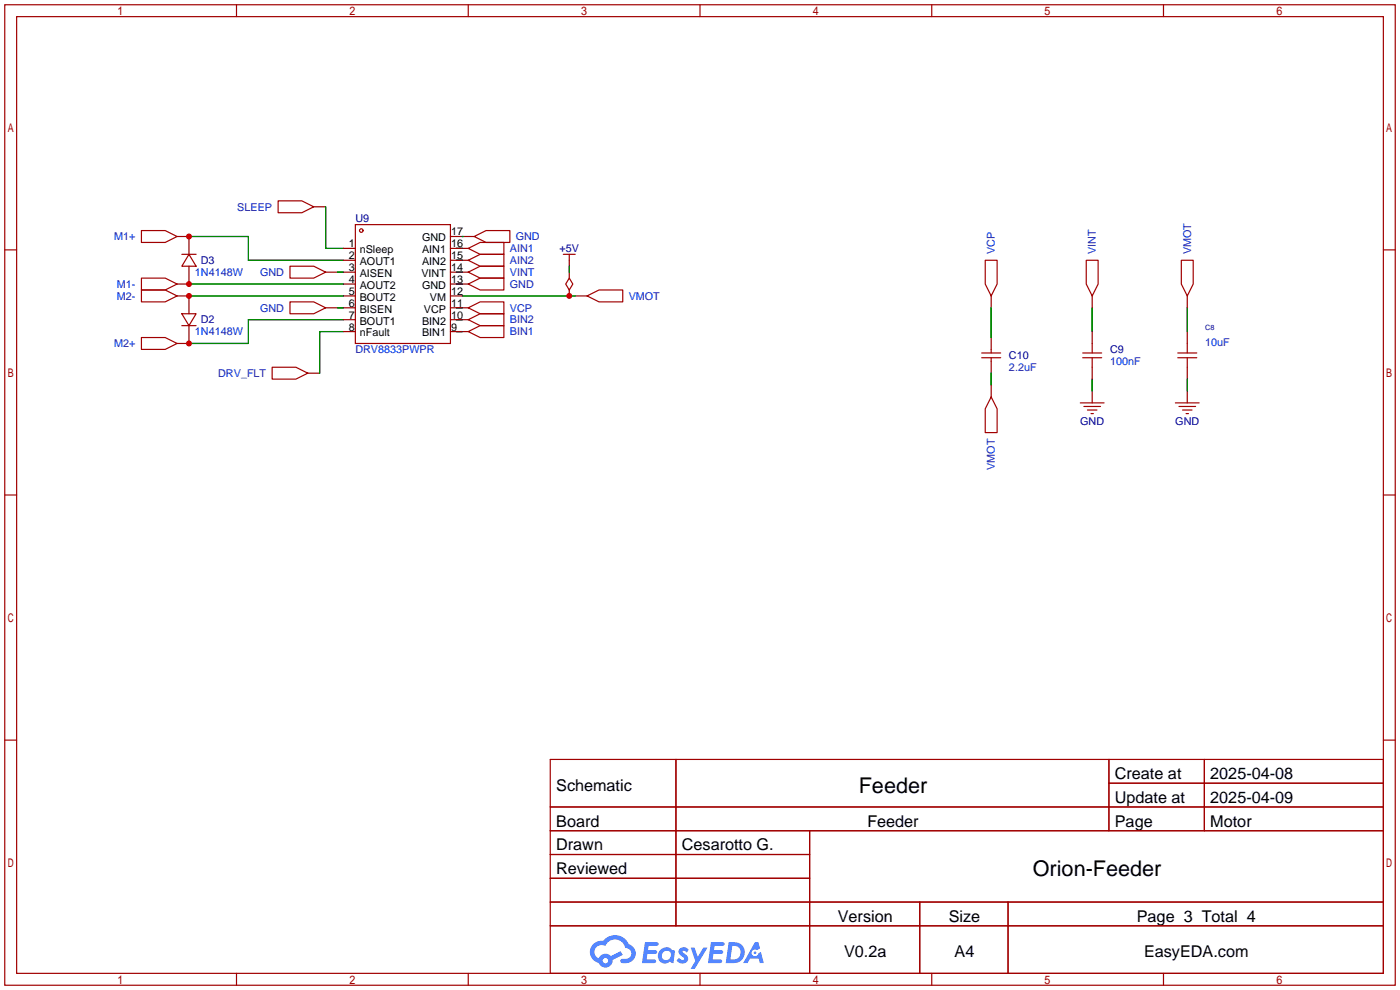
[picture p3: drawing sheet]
<svg xmlns="http://www.w3.org/2000/svg" width="299mm" height="212mm" viewBox="0 0 299 212" stroke-linecap="round" stroke-linejoin="round" font-family="sans-serif">
<g fill="none" stroke="#a10000" stroke-width=".25">
<path d="M1 1h297.2v209.6h-297.2zM3.6 3.6h292.1v204.4h-292.1zM50.5 1v2.6M100.1 1v2.6M149.6 1v2.6M199.1 1v2.6M248.7 1v2.6M1 53.4h2.6M295.7 53.4h2.5M1 105.8h2.6M295.7 105.8h2.5M1 158.2h2.6"/>
<path d="M295.7 158.2h2.5M117.6 162.3h178.1v45.7h-178.1zM117.6 172.5h178.1M117.6 177.5h178.1M144.5 162.3v35.6M173 177.5v30.5M237 162.3v15.2M237 167.4h58.7M257.4 162.3v15.2M117.6 182.6h55.4M117.6 192.8h178.1M117.6 187.7h55.4"/>
<path d="M117.6 197.9h178.1M196.6 192.8v15.2M215.4 192.8v15.2M50.5 208v2.6M100.1 208v2.6M149.6 208v2.6M199.1 208v2.6M248.7 208v2.6"/>
</g>
<g fill="#5487ff">
<path d="M145.3 202.7a1.3 1.3 0 0 1 1.9 .3l-.4 .6a.54 .54 0 0 0-.9-.2l.1 .2a1.34 1.34 0 0 1 .9 1.8 1.47 1.47 0 0 1-2.3-.1l.5-.6 .8 .5a.31 .31 0 0 0 .4-.3 .31 .31 0 0 0-.3-.4 1.12 1.12 0 0 1-.7-1.8z"/>
<path d="M147.6 202.5h.9l.6 2 1.2-2h.9l-2.7 4.6h-.9l1-1.7z"/>
<path d="M137.8 201.4h1.7a1.31 1.31 0 0 1 1.2 .2 .4 .4 0 0 1-.3 .5l-1.8 .1-.1 .9h1.6a.4 .4 0 0 1 .4 .4 .4 .4 0 0 1-.5 .4h-1.6l-.2 1.2h1.4a.46 .46 0 0 1 .5 0 .46 .46 0 0 1 .1 .5l-.4 .2h-2.6z"/>
<path d="M151.9 201.4h1.7a1.32 1.32 0 0 1 1.2 .2 .39 .39 0 0 1-.3 .5l-1.8 .1-.1 .9h1.6a.4 .4 0 0 1 .4 .4 .4 .4 0 0 1-.4 .4h-1.7l-.2 1.2h1.4a.46 .46 0 0 1 .5 0 .46 .46 0 0 1 .1 .5l-.4 .2h-2.6z"/>
<path d="M161.3 201.4h.8l.3 1.3-.6 .4a.75 .75 0 0 0-1.1 .3 .75 .75 0 0 0 .5 1 .75 .75 0 0 0 .9-.7l.5-.2 .6 2.3h-.8l-.3-.9h-1.8l-.5 .9h-1z"/>
<path d="M155.7 201.4l-.6 4.4h1.5a2.27 2.27 0 0 0 2.6-2.2 2.27 2.27 0 0 0-2.7-2.2zM156.5 202.1a1.5 1.5 0 0 1 1.8 1.6 1.5 1.5 0 0 1-1.9 1.4h-.3z"/>
<path d="M141.2 203a1.6 1.6 0 0 0-.3 2.3 1.6 1.6 0 0 0 2.3 .2l.7 .3 .3-2.4-.1-.3-.5-.1a1.58 1.58 0 0 0-2.4 0zM141.8 203.5a.98 .98 0 0 1 1.6 .4 .98 .98 0 0 1-1.1 1.3 .94 .94 0 0 1-.9-.7 .94 .94 0 0 1 .4-1z"/>
<path d="M126.8 201.8a2.37 2.37 0 0 0 1.1 4 1.54 1.54 0 0 0 1.8 1 1.54 1.54 0 0 0 1.2-1.6l2.2-1.1-.5-.8-2 1a1.57 1.57 0 0 0-2.7 .5 1.5 1.5 0 0 1-.7-2.1 1.5 1.5 0 0 1 2.2-.5 2.23 2.23 0 0 1 2.3-1.4 2.23 2.23 0 0 1 2 1.8 1.16 1.16 0 0 1 1.2 1.1 1.16 1.16 0 0 1-1.1 1.2h-.7a.47 .47 0 0 0-.5 .4 .47 .47 0 0 0 .4 .5 2.17 2.17 0 0 0 2.5-.9 2.17 2.17 0 0 0-.3-2.7l-.8-.4a3.2 3.2 0 0 0-5.5-.7l-1.1 .1zM128.8 205.3a.6 .6 0 0 1 1.2 0 .6 .6 0 0 1-1.2 0z"/>
<circle cx="161.4" cy="203.6" r=".28"/>
</g>
<g fill="none" stroke="#a10000" stroke-width=".25">
<path d="M30.2 49.3h5.1l2.5 1.2-2.5 1.3h-5.1zM30.2 59.4h5.1l2.5 1.3-2.5 1.3h-5.1zM38.9 54.4h3M40.4 54.4l1.5 2.5h-3zM59.4 42.9h5.1l2.6 1.3-2.6 1.3h-5.1zM62 56.9h5.1l2.5 1.3-2.5 1.2h-5.1zM75.9 48h20.4v25.4h-20.4zM100.1 53.1l2.5-1.3h5.1v2.6h-5.1zM100.1 55.6l2.5-1.2h5.1v2.5h-5.1zM100.1 58.2l2.5-1.3h5.1v2.5h-5.1zM101.3 50.5l2.6-1.2h5.1v2.5h-5.1zM120.4 54.4h2.5"/>
<path d="M121.7 59.4l.7 1.3-.7 1.3-.8-1.3zM121.7 54.4v1.2M210.6 55.6h2.5v5.1l-1.3 2.5-1.2-2.5zM232.2 55.6h2.5v5.1l-1.3 2.5-1.2-2.5zM252.5 55.6h2.5v5.1l-1.3 2.5-1.2-2.5zM30.2 62h5.1l2.5 1.2-2.5 1.3h-5.1zM30.2 72.1h5.1l2.5 1.3-2.5 1.3h-5.1zM38.9 67.1h3l-1.5 2.5zM38.9 69.6h3M58.2 78.5h5l2.6 1.3-2.6 1.2h-5zM62 64.5h5.1l2.5 1.3-2.5 1.3h-5.1zM100.1 70.9l2.5-1.3h5.1v2.5h-5.1z"/>
<path d="M100.1 68.3l2.5-1.2h5.1v2.5h-5.1zM100.1 65.8l2.5-1.3h5.1v2.6h-5.1zM100.1 60.7l2.5-1.3h5.1v2.6h-5.1zM125.5 63.2l2.5-1.2h5.1v2.5h-5.1zM209.8 76.5h4.1M209.8 75.4h4.1M211.8 74.7v.7M211.8 76.5v.7M231.4 76.5h4.1M231.4 75.4h4.1M233.4 73.4v2M233.4 76.5v2"/>
<path d="M251.7 76.5h4.1M251.7 75.4h4.1M253.7 73.4v2M253.7 76.5v2M211.8 84.8l1.3 2.6v5.1h-2.5v-5.1zM230.9 86.1h5.1M231.6 86.9h3.6M232.4 87.6h2M233.2 88.4h.5M251.2 86.1h5.1M252 86.9h3.5M252.7 87.6h2.1"/>
<path d="M253.5 88.4h.5"/>
<circle cx="77.2" cy="49.3" r=".38"/>
</g>
<g fill="none" stroke="#870000" stroke-width=".25">
<path d="M37.8 50.5h2.6v3.9M40.4 56.9v3.8h-2.6M67.1 44.2h2.5M69.6 58.2h2.5M73.4 58.2h2.5M73.4 53.1h2.5M73.4 55.6h2.5M96.3 58.2h3.8M96.3 50.5h5M96.3 53.1h3.8M96.3 55.6h3.8M121.7 55.6v1.3"/>
<path d="M121.7 58.2v1.2M37.8 63.2h2.6v3.9M40.4 69.6v3.8h-2.6M65.8 79.8h2.5M69.6 65.8h2.5M73.4 65.8h2.5M73.4 60.7h2.5M73.4 63.2h2.5M73.4 70.9h2.5M73.4 68.3h2.5M96.3 65.8h3.8M96.3 60.7h3.8"/>
<path d="M96.3 63.2h2.5M96.3 70.9h3.8M96.3 68.3h3.8M121.7 62v1.2M122.9 63.2h2.6M211.8 63.2v2.6M211.8 72.1v2.6M211.8 77.2v2.6M233.4 63.2v2.6M233.4 70.9v2.5M233.4 78.5v2.5M253.7 63.2v2.6"/>
<path d="M253.7 70.9v2.5M253.7 78.5v2.5M211.8 82.3v2.5M233.4 83.6v2.5M253.7 83.6v2.5"/>
</g>
<g fill="none" stroke="#008700" stroke-width=".25">
<path d="M40.4 50.5h12.7v5.1h20.3M69.6 44.2v8.9h3.8M72.1 58.2h1.3M97.5 58.2h1.3M97.5 55.6h1.3M97.5 53.1h1.3M98.8 50.5h.1M121.7 56.9v1.3M40.4 63.2h33M40.4 60.7h33M72.1 65.8h1.3M73.4 68.3h-20.3v5.1h-12.7"/>
<path d="M73.4 70.9h-5.1v8.9M97.5 65.8h1.3M97.5 68.3h1.3M97.5 60.7h1.3M97.5 70.9h1.3M98.8 63.2h24.1M211.8 65.8v6.3M211.8 79.8v2.5M233.4 65.8v5.1M253.7 65.8v5.1M233.4 81v2.6M253.7 81v2.6"/>
</g>
<g fill="#c00">
<circle cx="40.4" cy="63.2" r=".63"/>
<circle cx="40.4" cy="73.4" r=".63"/>
<circle cx="40.4" cy="60.7" r=".63"/>
<circle cx="40.4" cy="50.5" r=".63"/>
<circle cx="121.7" cy="63.2" r=".63"/>
</g>
<g font-size="4.6">
<text x="183.5" y="169.4">Feeder</text>
<text x="220.7" y="187.2">Orion-Feeder</text>
</g>
<g font-size="3.5">
<text x="238.3" y="166.5">Create at</text>
<text x="258.7" y="166.5">2025-04-08</text>
<text x="118.9" y="169.1">Schematic</text>
<text x="238.3" y="171.6">Update at</text>
<text x="258.7" y="171.6">2025-04-09</text>
<text x="118.9" y="176.7">Board</text>
<text x="185.4" y="176.7">Feeder</text>
<text x="238.3" y="176.7">Page</text>
<text x="258.7" y="176.7">Motor</text>
<text x="118.9" y="181.8">Drawn</text>
<text x="145.7" y="181.8">Cesarotto G.</text>
<text x="118.9" y="186.8">Reviewed</text>
<text x="179.1" y="197">Version</text>
<text x="202.8" y="197">Size</text>
<text x="243" y="197">Page 3 Total 4</text>
<text x="180.4" y="204.6">V0.2a</text>
<text x="204" y="204.6">A4</text>
<text x="244.5" y="204.6">EasyEDA.com</text>
</g>
<g font-size="2.3" fill="#00f">
<text x="50.7" y="45">SLEEP</text>
<text x="24.4" y="51.4">M1+</text>
<text x="109" y="53.9">AIN1</text>
<text x="110.2" y="51.4">GND</text>
<text x="41.7" y="59">1N4148W</text>
<text x="55.6" y="59">GND</text>
<text x="109" y="56.4">AIN2</text>
<text x="109" y="59">VINT</text>
<text x="212.6" y="54.4" transform="rotate(-90 212.6 54.4)">VCP</text>
<text x="234.2" y="54.4" transform="rotate(-90 234.2 54.4)">VINT</text>
<text x="254.6" y="54.4" transform="rotate(-90 254.6 54.4)">VMOT</text>
<text x="25" y="61.5">M1-</text>
<text x="25" y="64.1">M2-</text>
<text x="109" y="61.5">GND</text>
<text x="134.4" y="64.1">VMOT</text>
<text x="41.7" y="71.7">1N4148W</text>
<text x="55.6" y="66.6">GND</text>
<text x="109" y="71.7">BIN1</text>
<text x="109" y="69.1">BIN2</text>
<text x="109" y="66.6">VCP</text>
<text x="24.4" y="74.2">M2+</text>
<text x="75.9" y="75.5">DRV8833PWPR</text>
<text x="257.6" y="74">10uF</text>
<text x="46.6" y="80.6">DRV_FLT</text>
<text x="215.6" y="79.3">2.2uF</text>
<text x="237.2" y="78">100nF</text>
<text x="212.6" y="100.4" transform="rotate(-90 212.6 100.4)">VMOT</text>
</g>
<g font-size="2.3" fill="#000080">
<text x="75.9" y="47.5">U9</text>
<text x="119.6" y="53.9">+5V</text>
<text x="42.9" y="56.4">D3</text>
<text x="42.9" y="69.1">D2</text>
<text x="215.6" y="76.8">C10</text>
<text x="237.2" y="75.5">C9</text>
<text x="230.9" y="90.7">GND</text>
<text x="251.2" y="90.7">GND</text>
</g>
<g font-size="2.3">
<text x="74.5" y="52.9">1</text>
<text x="90.2" y="51.6">GND</text>
<text x="96.4" y="52.9">16</text>
<text x="96.4" y="50.3">17</text>
<text x="74.5" y="55.4">2</text>
<text x="74.5" y="57.9">3</text>
<text x="76.9" y="54.1">nSleep</text>
<text x="76.9" y="56.7">AOUT1</text>
<text x="76.9" y="59.2">AISEN</text>
<text x="90.1" y="59.2">VINT</text>
<text x="90.2" y="56.7">AIN2</text>
<text x="90.2" y="54.1">AIN1</text>
<text x="96.4" y="57.9">14</text>
<text x="96.4" y="55.4">15</text>
<text x="74.5" y="60.5">4</text>
<text x="74.5" y="63">5</text>
<text x="74.5" y="65.6">6</text>
<text x="76.9" y="61.7">AOUT2</text>
<text x="76.9" y="64.3">BOUT2</text>
<text x="90.2" y="61.7">GND</text>
<text x="91.9" y="64.3">VM</text>
<text x="96.4" y="65.6">11</text>
<text x="96.4" y="63">12</text>
<text x="96.4" y="60.5">13</text>
<text x="74.5" y="68.1">7</text>
<text x="74.5" y="70.6">8</text>
<text x="76.9" y="66.8">BISEN</text>
<text x="76.9" y="69.4">BOUT1</text>
<text x="76.9" y="71.9">nFault</text>
<text x="90.2" y="71.9">BIN1</text>
<text x="90.2" y="69.4">BIN2</text>
<text x="90.6" y="66.8">VCP</text>
<text x="96.4" y="70.6">9</text>
<text x="96.4" y="68.1">10</text>
</g>
<text font-size="1.6" fill="#000080" x="257.6" y="70.6">C8</text>
</svg>
